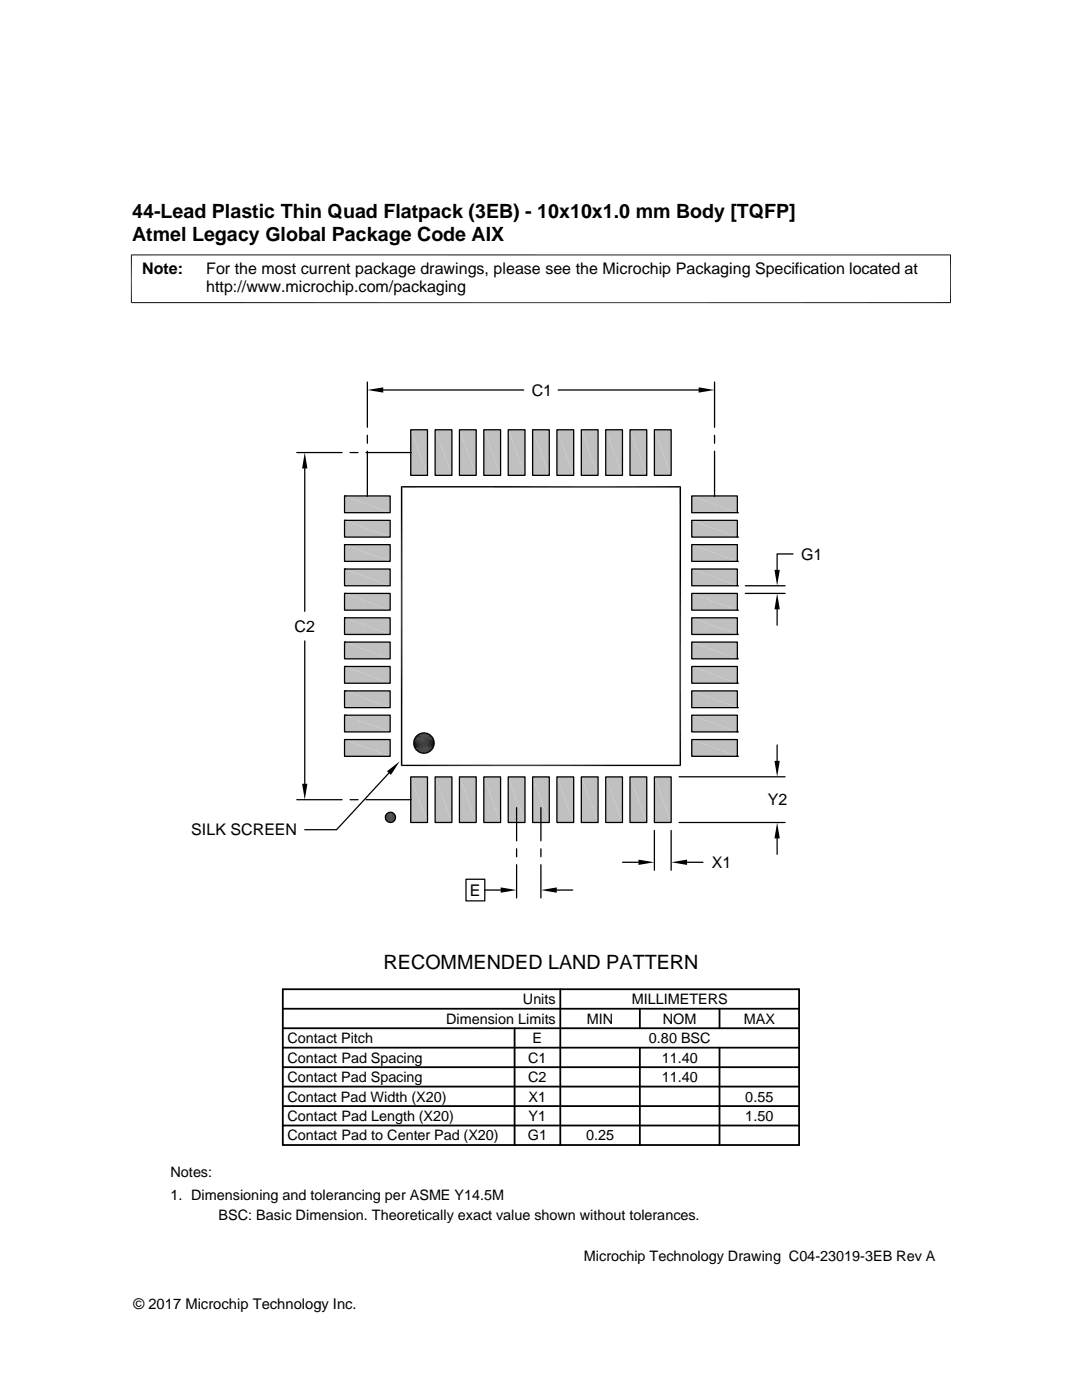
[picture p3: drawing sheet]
<svg xmlns="http://www.w3.org/2000/svg" width="216mm" height="279mm" viewBox="0 0 216 279" stroke-linecap="round" stroke-linejoin="round" font-family="sans-serif">
<g fill="#c0c0c0">
<path d="M130.6 85.8l3.3 9.1h-3.3z"/>
<path d="M130.6 85.8h3.3v9.1z"/>
<path d="M125.7 85.8l3.4 9.1h-3.4z"/>
<path d="M125.7 85.8h3.4v9.1z"/>
<path d="M120.9 85.8l3.3 9.1h-3.3z"/>
<path d="M120.9 85.8h3.3v9.1z"/>
<path d="M116 85.8l3.3 9.1h-3.3z"/>
<path d="M116 85.8h3.3v9.1z"/>
<path d="M111.1 85.8l3.4 9.1h-3.4z"/>
<path d="M111.1 85.8h3.4v9.1z"/>
<path d="M106.3 85.8l3.3 9.1h-3.3z"/>
<path d="M106.3 85.8h3.3v9.1z"/>
<path d="M101.4 85.8l3.4 9.1h-3.4z"/>
<path d="M101.4 85.8h3.4v9.1z"/>
<path d="M96.5 85.8l3.4 9.1h-3.4z"/>
<path d="M96.5 85.8h3.4v9.1z"/>
<path d="M91.7 85.8l3.3 9.1h-3.3z"/>
<path d="M91.7 85.8h3.3v9.1z"/>
<path d="M86.8 85.8l3.4 9.1h-3.4z"/>
<path d="M86.8 85.8h3.4v9.1z"/>
<path d="M82 85.8l3.3 9.1h-3.3z"/>
<path d="M82 85.8h3.3v9.1z"/>
<path d="M138 99l9.1 3.3h-9.1z"/>
<path d="M138 99h9.1v3.3z"/>
<path d="M68.7 99l9.2 3.3h-9.2z"/>
<path d="M68.7 99h9.2v3.3z"/>
<path d="M138 103.8l9.1 3.4h-9.1z"/>
<path d="M138 103.8h9.1v3.4z"/>
<path d="M68.7 103.8l9.2 3.4h-9.2z"/>
<path d="M68.7 103.8h9.2v3.4z"/>
<path d="M138 108.7l9.1 3.3h-9.1z"/>
<path d="M138 108.7h9.1v3.3z"/>
<path d="M68.7 108.7l9.2 3.3h-9.2z"/>
<path d="M68.7 108.7h9.2v3.3z"/>
<path d="M138 113.6l9.1 3.3h-9.1z"/>
<path d="M138 113.6h9.1v3.3z"/>
<path d="M68.7 113.6l9.2 3.3h-9.2z"/>
<path d="M68.7 113.6h9.2v3.3z"/>
<path d="M138 118.4l9.1 3.4h-9.1z"/>
<path d="M138 118.4h9.1v3.4z"/>
<path d="M68.7 118.4l9.2 3.4h-9.2z"/>
<path d="M68.7 118.4h9.2v3.4z"/>
<path d="M138 123.3l9.1 3.3h-9.1z"/>
<path d="M138 123.3h9.1v3.3z"/>
<path d="M68.7 123.3l9.2 3.3h-9.2z"/>
<path d="M68.7 123.3h9.2v3.3z"/>
<path d="M138 128.1l9.1 3.4h-9.1z"/>
<path d="M138 128.1h9.1v3.4z"/>
<path d="M68.7 128.1l9.2 3.4h-9.2z"/>
<path d="M68.7 128.1h9.2v3.4z"/>
<path d="M138 133l9.1 3.4h-9.1z"/>
<path d="M138 133h9.1v3.4z"/>
<path d="M68.7 133l9.2 3.4h-9.2z"/>
<path d="M68.7 133h9.2v3.4z"/>
<path d="M138 137.9l9.1 3.3h-9.1z"/>
<path d="M138 137.9h9.1v3.3z"/>
<path d="M68.7 137.9l9.2 3.3h-9.2z"/>
<path d="M68.7 137.9h9.2v3.3z"/>
<path d="M138 142.7l9.1 3.4h-9.1z"/>
<path d="M138 142.7h9.1v3.4z"/>
<path d="M68.7 142.7l9.2 3.4h-9.2z"/>
<path d="M68.7 142.7h9.2v3.4z"/>
<path d="M138 147.6l9.1 3.3h-9.1z"/>
<path d="M138 147.6h9.1v3.3z"/>
<path d="M68.7 147.6l9.2 3.3h-9.2z"/>
<path d="M68.7 147.6h9.2v3.3z"/>
<path d="M130.6 155l3.3 9.1h-3.3z"/>
<path d="M130.6 155h3.3v9.1z"/>
<path d="M125.7 155l3.4 9.1h-3.4z"/>
<path d="M125.7 155h3.4v9.1z"/>
<path d="M120.9 155l3.3 9.1h-3.3z"/>
<path d="M120.9 155h3.3v9.1z"/>
<path d="M116 155l3.3 9.1h-3.3z"/>
<path d="M116 155h3.3v9.1z"/>
<path d="M111.1 155l3.4 9.1h-3.4z"/>
<path d="M111.1 155h3.4v9.1z"/>
<path d="M106.3 155l3.3 9.1h-3.3z"/>
<path d="M106.3 155h3.3v9.1z"/>
<path d="M101.4 155l3.4 9.1h-3.4z"/>
<path d="M101.4 155h3.4v9.1z"/>
<path d="M96.5 155l3.4 9.1h-3.4z"/>
<path d="M96.5 155h3.4v9.1z"/>
<path d="M91.7 155l3.3 9.1h-3.3z"/>
<path d="M91.7 155h3.3v9.1z"/>
<path d="M86.8 155l3.4 9.1h-3.4z"/>
<path d="M86.8 155h3.4v9.1z"/>
<path d="M82 155l3.3 9.1h-3.3z"/>
<path d="M82 155h3.3v9.1z"/>
</g>
<g fill="none" stroke="#000" stroke-width=".25">
<path d="M73.3 76.2v9.1M76.5 77.8h28M111.4 77.8h28M142.6 76.2v9.1M59.2 90.3h9.1M60.8 93.5v28.5M68.7 99h9.2v3.3h-9.2zM68.7 99h.1M69.8 90.3h1.6M73 90.3h9M73.3 86.9v1.6M73.3 90v9.1"/>
<path d="M82 85.8h3.3v9.1h-3.3zM86.8 85.8h3.4v9.1h-3.4zM91.7 85.8h3.3v9.1h-3.3zM96.5 85.8h3.4v9.1h-3.4zM101.4 85.8h3.4v9.1h-3.4zM106.3 85.8h3.3v9.1h-3.3zM111.1 85.8h3.4v9.1h-3.4zM116 85.8h3.3v9.1h-3.3zM120.9 85.8h3.3v9.1h-3.3zM125.7 85.8h3.4v9.1h-3.4zM130.6 85.8h3.3v9.1h-3.3zM138 99h9.1v3.3h-9.1z"/>
<path d="M142.6 86.9v1.6M142.6 90v9.1M68.7 103.8h9.2v3.4h-9.2zM68.7 103.8h.1M68.7 108.7h9.2v3.3h-9.2zM68.7 108.7h.1M68.7 113.6h9.2v3.3h-9.2zM68.7 113.6h.1M68.7 118.4h9.2v3.4h-9.2zM68.7 118.4h.1M138 118.4h9.1v3.4h-9.1zM138 113.6h9.1v3.3h-9.1z"/>
<path d="M138 108.7h9.1v3.3h-9.1zM138 103.8h9.1v3.4h-9.1zM147.1 116.9h.1M147.1 112h.1M147.1 107.2h.1M147.1 102.3h.1M148.7 118.4h8M148.7 116.9h8M158.2 110.6h-3.1v3.1M60.8 127.9v28.5M68.7 123.3h9.2v3.3h-9.2zM68.7 123.3h.1"/>
<path d="M68.7 128.1h9.2v3.4h-9.2zM68.7 128.1h.1M68.7 133h9.2v3.4h-9.2zM68.7 133h.1M68.7 137.9h9.2v3.3h-9.2zM68.7 137.9h.1M138 137.9h9.1v3.3h-9.1zM138 133h9.1v3.4h-9.1zM138 128.1h9.1v3.4h-9.1zM138 123.3h9.1v3.3h-9.1zM147.1 136.4h.1M147.1 131.5h.1"/>
<path d="M147.1 126.6h.1M147.1 121.8h.1M155.1 121.6v3.2M59.2 159.6h9.1M68.7 142.7h9.2v3.4h-9.2zM68.7 142.7h.1M68.7 147.6h9.2v3.3h-9.2zM68.7 147.6h.1M69.8 159.6h1.6M73 159.6h9M77.6 154.3l-10.4 11.3h-6.4M82 155h3.3v9.1h-3.3z"/>
<path d="M86.8 155h3.4v9.1h-3.4zM91.7 155h3.3v9.1h-3.3zM96.5 155h3.4v9.1h-3.4zM101.4 155h3.4v9.1h-3.4zM106.3 155h3.3v9.1h-3.3zM111.1 155h3.4v9.1h-3.4zM116 155h3.3v9.1h-3.3zM120.9 155h3.3v9.1h-3.3zM125.7 155h3.4v9.1h-3.4zM130.6 155h3.3v9.1h-3.3zM135.5 155h21.2M138 147.6h9.1v3.3h-9.1z"/>
<path d="M138 142.7h9.1v3.4h-9.1zM147.1 150.9h.1M147.1 146.1h.1M147.1 141.2h.1M155.1 148.7v3.1M93 175.5h3.7v4.3h-3.7zM96.7 177.6h3.2M103.1 161.2v6.6M103.1 169.4v1.6M103.1 172.6v6.6M107.9 161.2v6.6M107.9 169.4v1.6"/>
<path d="M107.9 172.6v6.6M111.1 177.6h3.2M124.2 172.1h3.2M130.6 165.7v8M133.9 165.7v8M135.5 164.1h21.2M137.1 172.1h3.2M155.1 167.3v3.2"/>
<circle cx="84.6" cy="148.3" r="2.03"/>
<circle cx="77.9" cy="163.1" r="1.02"/>
</g>
<g fill="none" stroke="#000" stroke-width=".36">
<path d="M56.4 197.4h103v31.1h-103zM111.8 197.4v31.1M56.4 201.3h103M56.4 216.9h103M56.4 205.2h103M56.4 209.1h103M56.4 213h103M102.7 205.2v23.3M127.7 201.3v3.9M127.7 209.1v19.4M143.6 201.3v3.9M143.6 209.1v19.4"/>
<path d="M56.4 220.7h103M56.4 224.6h103"/>
</g>
<g fill="none" stroke="#000" stroke-width=".2">
<path d="M26.1 50.9h163.7M26.2 50.8v9.7M189.7 50.8v9.7M26.1 60.4h163.7M82.6 148h4M82.6 148.2h4M82.6 148.4h4M82.6 148.6h4M82.6 148.8h4M82.6 147.8h4M82.6 147.6h3.9M82.6 149h3.9"/>
<path d="M82.7 149.1h3.8M82.7 147.5h3.8M82.8 149.3h3.6M82.8 147.3h3.6M82.9 147.1h3.4M82.9 149.5h3.4M83 147h3.2M83 149.6h3.2M83.1 149.8h3M83.1 146.8h3M83.3 149.9h2.6M83.3 146.7h2.6"/>
<path d="M83.4 146.6h2.4M83.4 150h2.4M83.6 146.5h2M83.6 150.1h2M76.9 163h2M76.9 163.1h2M76.9 163.2h2M76.9 163.3h2"/>
</g>
<path d="M80 97.2h55.9M80.1 97v55.9M135.7 97v55.9" fill="none" stroke="#000" stroke-width=".3"/>
<path d="M135.9 152.7h-55.9" fill="none" stroke="#000" stroke-width=".28"/>
<g fill="#000">
<path d="M73.3 77.8l3.2-.5v1.1zM139.4 77.3l3.2 .5-3.2 .6zM60.8 90.3l.5 3.2h-1zM154.5 113.7h1.1l-.5 3.2zM155.1 118.4l.5 3.2h-1.1zM60.3 156.4h1l-.5 3.2zM77.2 153.9l2.6-1.9-1.8 2.6zM83.6 150.1l1.8 .1zM83.8 146.5h1.8zM83.8 150.2h1.4zM83.8 150.2h1.6zM83.8 146.5h1.6z"/>
<path d="M83.9 146.4l1.5 .1zM83.9 150.2l1.2 .1zM83.9 150.2h1.3zM83.9 146.4h1.3zM84.2 146.3l1 .1zM84.2 150.3h.6zM84.2 150.3h.9zM84.2 146.3h.9zM84.3 146.3h.8zM84.3 150.3h.5zM84.3 146.3h.5zM154.5 151.8h1.1l-.5 3.2z"/>
<path d="M76.9 162.9l2 .1zM76.9 163.3l2 .1zM76.9 163.3h2zM76.9 162.8l2 .1h-2zM76.9 162.8h2v.1zM76.9 163.4l1.9 .1h-1.8zM76.9 163.4h2l-.1 .1zM77 162.8h1.9zM77 163.5l1.8 .1zM77 163.5h1.8zM77 162.7l1.8 .1zM77 163.6l1.8 .1z"/>
<path d="M77 163.6h1.8zM77.1 162.6l1.7 .1h-1.8zM77.1 162.6l1.7 .1zM77.1 163.7l1.6 .1zM77.1 163.7h1.7zM77.1 162.5l1.7 .1zM77.1 163.8h1.5zM77.1 163.8h1.6zM77.1 162.5h1.6zM77.2 162.4l1.5 .1zM77.2 163.8l1.4 .1zM77.2 163.8h1.4z"/>
<path d="M77.2 162.4h1.4zM77.2 163.9l1.3 .1zM77.2 163.9h1.4zM77.3 162.3l1.3 .1zM77.3 164h1.1zM77.3 164h1.2zM77.3 162.3h1.2zM77.4 162.2l1.1 .1zM77.4 164l.9 .1zM77.4 164h1zM77.4 162.2h1zM77.5 162.2h.9z"/>
<path d="M77.5 164.1h.7zM77.5 164.1h.8zM77.5 162.2h.8zM77.6 162.2h.7zM77.6 164.1h.5zM77.6 164.1h.6zM77.6 162.2h.6zM77.7 162.1l.5 .1zM77.7 164.1h.3zM77.7 164.1h.4zM77.7 162.1h.4zM77.8 162.1h.3z"/>
<path d="M77.8 164.1h.2zM77.8 162.1h.2zM99.9 177.1l3.2 .5-3.2 .6zM107.9 177.6l3.2-.5v1.1zM127.4 171.6l3.2 .5-3.2 .5zM133.9 172.1l3.2-.5v1zM155.1 164.1l.5 3.2h-1.1z"/>
</g>
<g font-size="3.9">
<text x="26.4" y="43.5">44-Lead Plastic Thin Quad Flatpack (3EB) - 10x10x1.0 mm Body [TQFP]</text>
<text x="26.4" y="48">Atmel Legacy Global Package Code AIX</text>
<text x="76.5" y="193.3">RECOMMENDED LAND PATTERN</text>
</g>
<g font-size="3.2">
<text x="28.4" y="54.6">Note:</text>
<text x="41.1" y="58.3">http://www.microchip.com/packaging</text>
<text x="41.1" y="54.6">For the most current package drawings, please see the Microchip Packaging Specification located at</text>
<text x="106.1" y="79">C1</text>
<text x="159.9" y="111.7">G1</text>
<text x="58.8" y="126.1">C2</text>
<text x="153.2" y="160.7">Y2</text>
<text x="38.2" y="166.7">SILK SCREEN</text>
<text x="142" y="173.2">X1</text>
<text x="93.7" y="178.8">E</text>
</g>
<g font-size="2.9">
<text x="104.3" y="200.4">Units</text>
<text x="126" y="200.4">MILLIMETERS</text>
<text x="57.3" y="208.2">Contact Pitch</text>
<text x="89" y="204.3">Dimension Limits</text>
<text x="106.3" y="208.2">E</text>
<text x="117.1" y="204.3">MIN</text>
<text x="129.5" y="208.2">0.80 BSC</text>
<text x="132.3" y="204.3">NOM</text>
<text x="148.4" y="204.3">MAX</text>
<text x="57.3" y="215.9">Contact Pad Spacing</text>
<text x="57.3" y="212">Contact Pad Spacing</text>
<text x="105.4" y="215.9">C2</text>
<text x="105.4" y="212">C1</text>
<text x="132" y="212">11.40</text>
<text x="132" y="215.9">11.40</text>
<text x="57.3" y="219.8">Contact Pad Width (X20)</text>
<text x="105.5" y="219.8">X1</text>
<text x="148.7" y="219.8">0.55</text>
<text x="57.3" y="227.6">Contact Pad to Center Pad (X20)</text>
<text x="57.3" y="223.7">Contact Pad Length (X20)</text>
<text x="105.3" y="227.6">G1</text>
<text x="105.5" y="223.7">Y1</text>
<text x="116.9" y="227.6">0.25</text>
<text x="148.7" y="223.7">1.50</text>
<text x="34" y="234.9">Notes:</text>
<text x="34" y="239.5">1. Dimensioning and tolerancing per ASME Y14.5M</text>
<text x="43.6" y="243.6">BSC: Basic Dimension. Theoretically exact value shown without tolerances.</text>
<text x="116.5" y="251.7">Microchip Technology Drawing C04-23019-3EB Rev A</text>
<text x="26.6" y="261.3">© 2017 Microchip Technology Inc.</text>
</g>
</svg>
